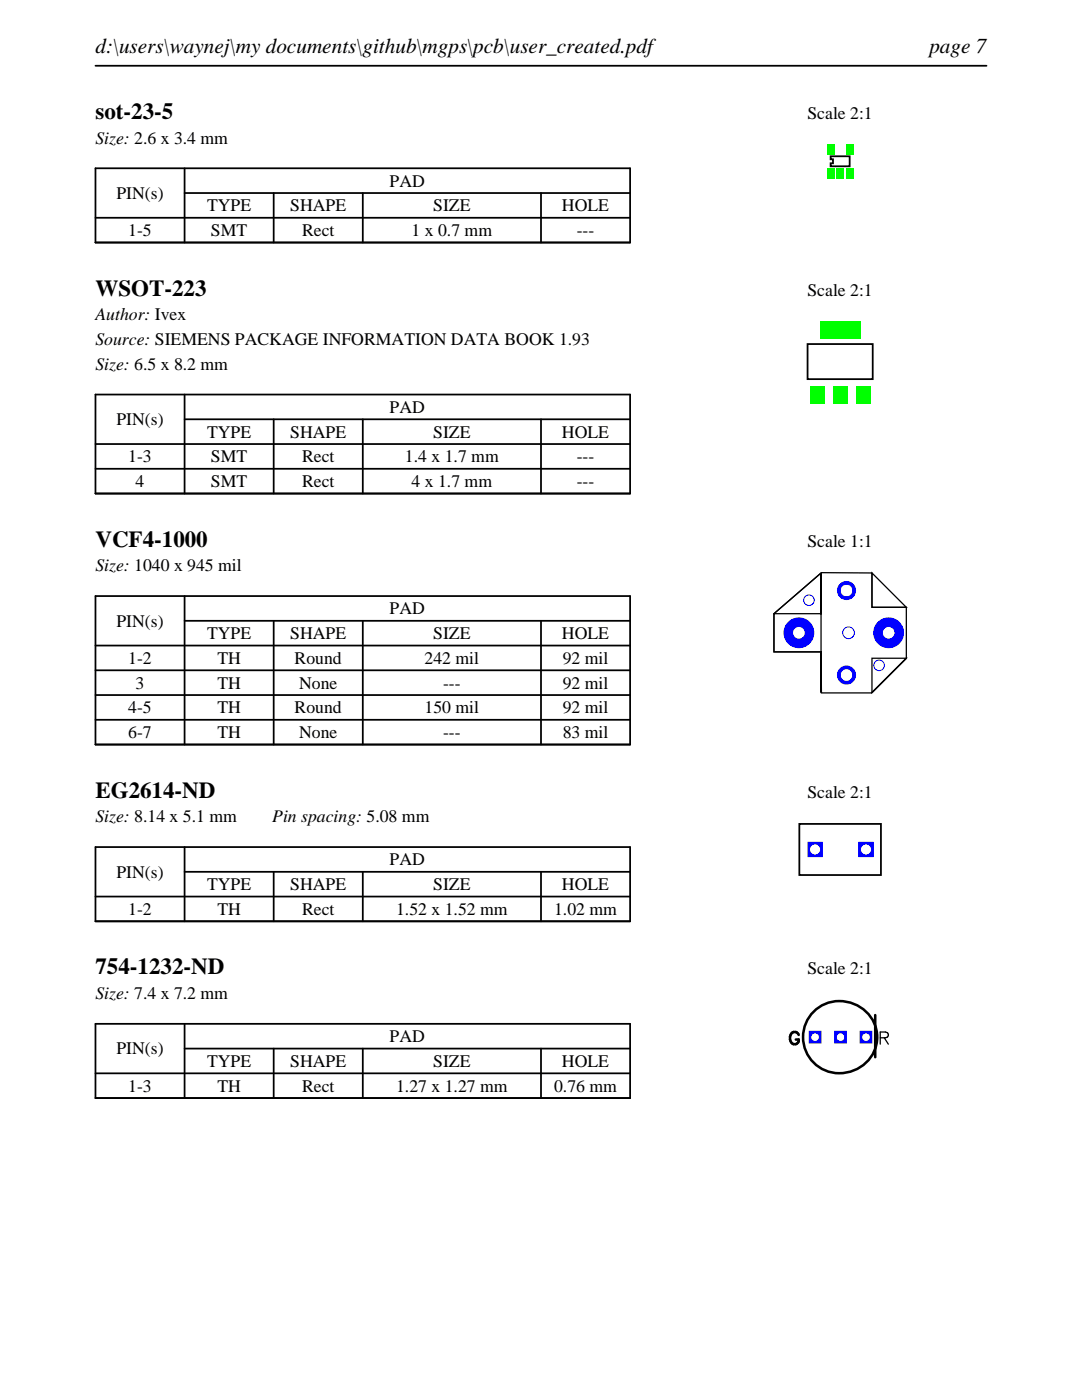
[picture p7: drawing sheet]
<svg xmlns="http://www.w3.org/2000/svg" width="216mm" height="279mm" viewBox="0 0 216 279" stroke-linecap="round" stroke-linejoin="round" font-family="sans-serif">
<path d="M19 13.1h177.8M19 33.6h106.7v14.8h-106.7zM36.8 38.5h88.9M36.8 33.6v14.8M54.6 38.5v9.9M72.4 38.5v9.9M107.9 38.5v9.9M19 43.5h106.7" fill="none" stroke="#000" stroke-width=".35"/>
<path d="M165.7 31.2h3.8v2h-3.8v-.6h.5v-.8h-.5z" fill="none" stroke="#000" stroke-width=".36"/>
<g fill="#0f0">
<path d="M165 33.6h1.4v2h-1.4z"/>
<path d="M166.9 33.6h1.4v2h-1.4z"/>
<path d="M168.8 33.6h1.4v2h-1.4z"/>
<path d="M168.8 28.8h1.4v2h-1.4z"/>
<path d="M165 28.8h1.4v2h-1.4z"/>
</g>
<path d="M19 78.7h106.7v19.8h-106.7zM36.8 78.7v19.8M19 88.6h106.7M19 93.6h106.7M36.8 83.7h88.9M54.6 83.7v14.8M72.4 83.7v14.8M107.9 83.7v14.8" fill="none" stroke="#000" stroke-width=".35"/>
<path d="M161.1 68.7h13v7h-13z" fill="none" stroke="#000" stroke-width=".36"/>
<g fill="#0f0">
<path d="M161.6 77.1h2.8v3.4h-2.8z"/>
<path d="M166.2 77.1h2.8v3.4h-2.8z"/>
<path d="M170.8 77.1h2.8v3.4h-2.8z"/>
<path d="M163.6 64.1h8v3.4h-8z"/>
</g>
<path d="M19 119h106.7v29.6h-106.7zM36.8 119v29.6M19 128.8h106.7M19 133.8h106.7M19 138.7h106.7M36.8 123.9h88.9M54.6 123.9v24.7M72.4 123.9v24.7M107.9 123.9v24.7M19 143.7h106.7" fill="none" stroke="#000" stroke-width=".35"/>
<path d="M174 114.3l6.8 6.9h-6.8zM154.4 122.5l9.5-8.2h10.1v6.9h6.8v10.2l-6.9 6.9h-10l-.1-8.2h-9.4zM154.4 122.5h9.4v-8.2v23.9v-8.1h-9.4zM154.4 122.5l9.4-8.2zM174 131.4h6.8l-6.8 6.8zM174 138.2l6.8-6.8z" fill="none" stroke="#000" stroke-width=".25"/>
<g fill="#00f">
<path d="M156.3 126.3a3.1 3.1 0 0 0 6.2 0 3.1 3.1 0 0 0-6.2 0zM158.2 126.3a1.2 1.2 0 0 1 2.4 0 1.2 1.2 0 0 1-2.4 0z"/>
<path d="M174.2 126.3a3.1 3.1 0 0 0 6.2 0 3.1 3.1 0 0 0-6.2 0zM176.1 126.3a1.2 1.2 0 0 1 2.4 0 1.2 1.2 0 0 1-2.4 0z"/>
</g>
<circle cx="169.3" cy="126.3" r="1.17" fill="none" stroke="#00f" stroke-width=".2"/>
<g fill="#00f">
<path d="M167 117.9a1.91 1.91 0 0 0 3.8 0 1.91 1.91 0 0 0-3.8 0zM167.7 117.9a1.2 1.2 0 0 1 2.4 0 1.2 1.2 0 0 1-2.4 0z"/>
<path d="M167 134.7a1.91 1.91 0 0 0 3.8 0 1.91 1.91 0 0 0-3.8 0zM167.7 134.7a1.2 1.2 0 0 1 2.4 0 1.2 1.2 0 0 1-2.4 0z"/>
</g>
<g fill="none" stroke="#00f" stroke-width=".2">
<circle cx="161.4" cy="119.8" r="1.05"/>
<circle cx="175.4" cy="132.8" r="1.05"/>
</g>
<path d="M19 169.1h106.7v14.8h-106.7zM19 178.9h106.7M36.8 174h88.9M36.8 169.1v14.8M54.6 174v9.9M72.4 174v9.9M107.9 174v9.9" fill="none" stroke="#000" stroke-width=".35"/>
<path d="M159.5 164.4h16.3v10.2h-16.3z" fill="none" stroke="#000" stroke-width=".36"/>
<g fill="#00f">
<path d="M161.1 168v3.1h3.1v-3.1zM161.6 169.5a1.05 1.05 0 0 1 2.1 0 1.05 1.05 0 0 1-2.1 0z"/>
<path d="M171.3 168v3.1h3v-3.1zM171.8 169.5a1.02 1.02 0 0 1 2 0 1.02 1.02 0 0 1-2 0z"/>
</g>
<path d="M19 204.3h106.7v14.8h-106.7zM19 214.2h106.7M36.8 209.3h88.9M36.8 204.3v14.8M54.6 209.3v9.8M72.4 209.3v9.8M107.9 209.3v9.8" fill="none" stroke="#000" stroke-width=".35"/>
<path d="M159.4 206.5a.89 .89 0 0 0-1-.5 .89 .89 0 0 0-.8 .9 1.06 1.06 0 0 0 .3 1.1 1.06 1.06 0 0 0 1.1 .3l.4-.5v-.3h-.6M162.7 201.6a7.5 7.5 0 0 1 8.3-1 7.5 7.5 0 0 1 4 7.4 7.4 7.4 0 0 1-8.9 6.1 7.4 7.4 0 0 1-5.6-9.2 7.2 7.2 0 0 1 2.2-3.3zM174.6 202.6v8.4z" fill="none" stroke="#000" stroke-width=".51"/>
<path d="M175.6 207.1l1.4-.1a.56 .56 0 0 0 0-.9l-1.4-.1v2.4M176.4 207.1l.9 1.3" fill="none" stroke="#000" stroke-width=".25"/>
<g fill="#00f">
<path d="M161.4 205.7v2.6h2.5v-2.6zM161.9 207a.76 .76 0 0 1 1.5 0 .76 .76 0 0 1-1.5 0z"/>
<path d="M166.5 205.7v2.6h2.5v-2.6zM167 207a.76 .76 0 0 1 1.5 0 .76 .76 0 0 1-1.5 0z"/>
<path d="M171.5 205.7v2.6h2.6v-2.6zM172 207a.8 .8 0 0 1 1.6 0 .8 .8 0 0 1-1.6 0z"/>
</g>
<g font-size="4.6">
<text x="19" y="23.7">sot-23-5</text>
<text x="19" y="59">WSOT-223</text>
<text x="19" y="109.1">VCF4-1000</text>
<text x="19" y="159.2">EG2614-ND</text>
<text x="19" y="194.5">754-1232-ND</text>
</g>
<g font-size="4.2">
<text x="19" y="10.6">d:\users\waynej\my documents\github\mgps\pcb\user_created.pdf</text>
<text x="185.4" y="10.6">page 7</text>
</g>
<g font-size="3.5">
<text x="161.1" y="23.7">Scale 2:1</text>
<text x="19" y="28.6">Size: 2.6 x 3.4 mm</text>
<text x="23.2" y="39.7">PIN(s)</text>
<text x="77.8" y="37.3">PAD</text>
<text x="25.6" y="47.1">1-5</text>
<text x="41.3" y="42.2">TYPE</text>
<text x="42.1" y="47.1">SMT</text>
<text x="57.9" y="42.2">SHAPE</text>
<text x="60.3" y="47.1">Rect</text>
<text x="82.1" y="47.1">1 x 0.7 mm</text>
<text x="86.4" y="42.2">SIZE</text>
<text x="112.1" y="42.2">HOLE</text>
<text x="115.1" y="47.1">---</text>
<text x="161.1" y="59">Scale 2:1</text>
<text x="19" y="63.9">Author: Ivex</text>
<text x="19" y="68.9">Source: SIEMENS PACKAGE INFORMATION DATA BOOK 1.93</text>
<text x="19" y="73.8">Size: 6.5 x 8.2 mm</text>
<text x="77.8" y="82.4">PAD</text>
<text x="23.2" y="84.8">PIN(s)</text>
<text x="41.3" y="87.3">TYPE</text>
<text x="57.9" y="87.3">SHAPE</text>
<text x="86.4" y="87.3">SIZE</text>
<text x="112.1" y="87.3">HOLE</text>
<text x="25.6" y="92.3">1-3</text>
<text x="42.1" y="92.3">SMT</text>
<text x="60.3" y="92.3">Rect</text>
<text x="80.8" y="92.3">1.4 x 1.7 mm</text>
<text x="115.1" y="92.3">---</text>
<text x="27.1" y="97.2">4</text>
<text x="42.1" y="97.2">SMT</text>
<text x="60.3" y="97.2">Rect</text>
<text x="82.1" y="97.2">4 x 1.7 mm</text>
<text x="115.1" y="97.2">---</text>
<text x="161.1" y="109.1">Scale 1:1</text>
<text x="19" y="114">Size: 1040 x 945 mil</text>
<text x="23.2" y="125.1">PIN(s)</text>
<text x="77.8" y="122.6">PAD</text>
<text x="41.3" y="127.6">TYPE</text>
<text x="57.9" y="127.6">SHAPE</text>
<text x="86.4" y="127.6">SIZE</text>
<text x="112.1" y="127.6">HOLE</text>
<text x="25.6" y="132.5">1-2</text>
<text x="27.1" y="137.4">3</text>
<text x="43.4" y="132.5">TH</text>
<text x="43.4" y="137.4">TH</text>
<text x="58.8" y="132.5">Round</text>
<text x="59.7" y="137.4">None</text>
<text x="84.7" y="132.5">242 mil</text>
<text x="88.4" y="137.4">---</text>
<text x="112.3" y="132.5">92 mil</text>
<text x="112.3" y="137.4">92 mil</text>
<text x="25.6" y="142.4">4-5</text>
<text x="43.4" y="142.4">TH</text>
<text x="58.8" y="142.4">Round</text>
<text x="84.7" y="142.4">150 mil</text>
<text x="112.3" y="142.4">92 mil</text>
<text x="25.6" y="147.3">6-7</text>
<text x="43.4" y="147.3">TH</text>
<text x="59.7" y="147.3">None</text>
<text x="88.4" y="147.3">---</text>
<text x="112.3" y="147.3">83 mil</text>
<text x="161.1" y="159.2">Scale 2:1</text>
<text x="19" y="164.1">Size: 8.14 x 5.1 mm</text>
<text x="54.3" y="164.1">Pin spacing: 5.08 mm</text>
<text x="77.8" y="172.7">PAD</text>
<text x="23.2" y="175.2">PIN(s)</text>
<text x="41.3" y="177.7">TYPE</text>
<text x="57.9" y="177.7">SHAPE</text>
<text x="86.4" y="177.7">SIZE</text>
<text x="112.1" y="177.7">HOLE</text>
<text x="25.6" y="182.6">1-2</text>
<text x="43.4" y="182.6">TH</text>
<text x="60.3" y="182.6">Rect</text>
<text x="79" y="182.6">1.52 x 1.52 mm</text>
<text x="110.6" y="182.6">1.02 mm</text>
<text x="161.1" y="194.5">Scale 2:1</text>
<text x="19" y="199.4">Size: 7.4 x 7.2 mm</text>
<text x="77.8" y="208">PAD</text>
<text x="23.2" y="210.4">PIN(s)</text>
<text x="41.3" y="212.9">TYPE</text>
<text x="57.9" y="212.9">SHAPE</text>
<text x="86.4" y="212.9">SIZE</text>
<text x="112.1" y="212.9">HOLE</text>
<text x="25.6" y="217.9">1-3</text>
<text x="43.4" y="217.9">TH</text>
<text x="60.3" y="217.9">Rect</text>
<text x="79" y="217.9">1.27 x 1.27 mm</text>
<text x="110.6" y="217.9">0.76 mm</text>
</g>
</svg>
